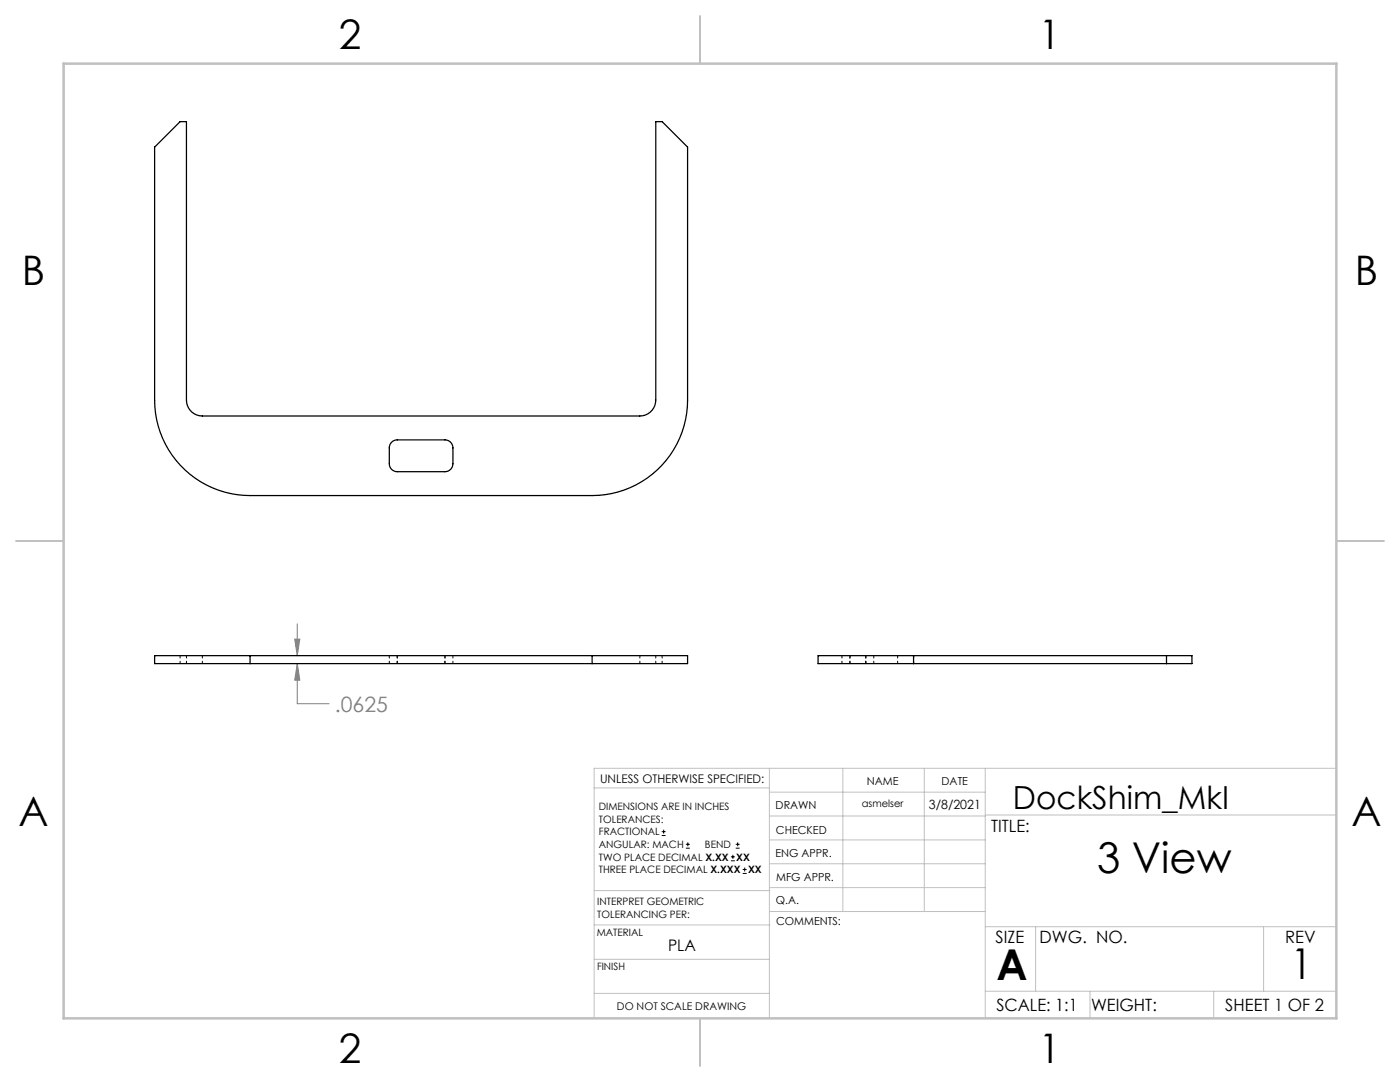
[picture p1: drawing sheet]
<svg xmlns="http://www.w3.org/2000/svg" width="279mm" height="216mm" viewBox="0 0 279 216" stroke-linecap="round" stroke-linejoin="round" font-family="sans-serif">
<g fill="none" stroke="#000" stroke-width=".2">
<path d="M132.1 166.7h.7M132.1 165.9h.7M132.4 165.6v.7M136.9 169.2h.8M136.9 168.5h.8M137.3 168.1v.8M145.9 171.8h.8M145.9 171h.8M146.3 170.6v.8M146.8 169.2h.8M146.8 168.5h.8M147.2 168.1v.8"/>
<path d="M148.2 174.3h.8M148.2 173.5h.8M148.6 173.1v.8"/>
</g>
<path d="M58.8 127.5h1l-.5 3.3zM59.3 132.4v8h6.4M59.3 124.5v6.3M59.3 132.4l.5 3.3h-1z" fill="none" stroke="#808080" stroke-width=".2"/>
<g fill="none" stroke="#c0c0c0" stroke-width=".2">
<path d="M118.6 157.2h34.9M153.5 153.3v49.9M153.5 158.1h43.1M168.2 153.3v28.6M184.5 153.3v28.6M196.6 153.3v49.9M266.7 153.3h-148.1v49.9M118.6 177.7h35.1M153.5 167.6h43.1M153.5 162.8h43.1M153.5 172.4h43.1M153.5 177.1h43.1"/>
<path d="M196.6 162.6h70.1M118.6 198.2h34.9M118.6 191.4h34.9M118.6 184.6h35.1M153.7 181.9h42.9M196.6 197.8h70.1M196.6 184.9h70.1M206.7 184.9v12.9M217.5 197.8v5.4M242.2 197.8v5.4M252.2 184.9v12.9"/>
</g>
<path d="M139.7 3.2v9.5M3.2 107.9h9.5M266.7 107.9h9.5M139.7 203.2v9.5" fill="none" stroke="#c0c0c0" stroke-width=".25"/>
<path d="M12.7 12.7h254v190.5h-254z" fill="none" stroke="#c0c0c0" stroke-width=".5"/>
<path d="M58.8 127.5h1l-.5 3.3zM59.3 132.4l.5 3.3h-1z" fill="#808080"/>
<path d="M35.9 24.3h1.3v55.5a3.2 3.2 0 0 0 3.2 3.2h87.3a3.2 3.2 0 0 0 3.2-3.2v-55.5h1.2l5.1 5.1v50.4a19.1 19.1 0 0 1-19 19.1h-68.3a19.1 19.1 0 0 1-19-19.1v-50.4zM78.2 88.2l.5-.3 .6-.1h9.5a1.59 1.59 0 0 1 1.6 1.6v3.1a1.59 1.59 0 0 1-1.6 1.6h-9.5a1.59 1.59 0 0 1-1.6-1.6v-3.5zM49.9 130.8h-19v1.6h19M49.9 130.8v1.6M49.9 130.8h68.3M49.9 132.4h68.3M118.2 130.8h19v1.6h-19M118.2 130.8v1.6M182.3 130.8h-19v1.6h19M182.3 130.8h55.6v1.6h-55.6M182.3 130.8v1.6M232.8 130.8v1.6" fill="none" stroke="#000" stroke-width=".25"/>
<g fill="none" stroke="#000" stroke-width=".2" stroke-dasharray="1.3 .6" stroke-dashoffset=".8">
<path d="M35.9 132.4v-1.6M37.2 130.8v1.6M40.4 132.4v-1.6M77.7 130.8v1.6M79.3 132.4v-1.6M79.3 130.8v1.6M88.8 130.8v1.6M88.8 132.4v-1.6M90.4 132.4v-1.6M127.7 130.8v1.6M130.9 132.4v-1.6M132.1 130.8v1.6"/>
<path d="M168 130.8v1.6M169.6 132.4v-1.6M169.6 130.8v1.6M172.8 130.8v1.6M172.8 132.4v-1.6M174.4 132.4v-1.6M179.1 130.8v1.6M182.3 132.4v-1.6M182.3 130.8v1.6"/>
</g>
<g font-size="8.5">
<text x="218.9" y="174.2">3 View</text>
<text x="198.9" y="195.5">A</text>
<text x="257.6" y="195.4">1</text>
</g>
<g font-size="8.1">
<text x="67.6" y="9.7">2</text>
<text x="207.3" y="9.7">1</text>
<text x="4.4" y="57">B</text>
<text x="270.4" y="57">B</text>
<text x="3.7" y="164.9">A</text>
<text x="269.7" y="164.9">A</text>
<text x="67.6" y="212.2">2</text>
<text x="207.3" y="212.2">1</text>
</g>
<text font-size="6.3" x="202.2" y="161.5">DockShim_MkI</text>
<text font-size="4.2" fill="#808080" x="66.8" y="142">.0625</text>
<g font-size="3.4">
<text x="197.8" y="166">TITLE:</text>
<text x="198.7" y="188.1">SIZE</text>
<text x="207.5" y="188.1">DWG. NO.</text>
<text x="256.5" y="188.2">REV</text>
<text x="198.8" y="201.7">SCALE: 1:1</text>
<text x="217.7" y="201.8">WEIGHT:</text>
<text x="244.5" y="201.7">SHEET 1 OF 2</text>
</g>
<text font-size="3.2" x="133.3" y="189.8">PLA</text>
<text font-size="2.5" x="185.4" y="161.4">3/8/2021</text>
<text font-size="2.4" x="119.8" y="156.2">UNLESS OTHERWISE SPECIFIED:</text>
<g font-size="2.2">
<text x="154.8" y="161.4">DRAWN</text>
<text x="173" y="156.7">NAME</text>
<text x="187.9" y="156.7">DATE</text>
<text x="154.9" y="166.3">CHECKED</text>
<text x="154.8" y="171">ENG APPR.</text>
<text x="154.9" y="175.7">MFG APPR.</text>
<text x="154.9" y="180.4">Q.A.</text>
<text x="154.9" y="184.6">COMMENTS:</text>
</g>
<text font-size="2.1" x="123.1" y="201.6">DO NOT SCALE DRAWING</text>
<g font-size="2">
<text x="119.5" y="161.7">DIMENSIONS ARE IN INCHES</text>
<text x="172" y="161">asmelser</text>
<text x="119.5" y="164.2">TOLERANCES:</text>
<text x="119.5" y="166.7">FRACTIONAL</text>
<text x="119.5" y="169.2">ANGULAR: MACH</text>
<text x="119.5" y="171.8">TWO PLACE DECIMAL X.XX</text>
<text x="140.7" y="169.2">BEND</text>
<text x="146.9" y="171.8">XX</text>
<text x="119.5" y="174.3">THREE PLACE DECIMAL X.XXX</text>
<text x="149.3" y="174.3">XX</text>
<text x="119.2" y="180.6">INTERPRET GEOMETRIC</text>
<text x="119.2" y="183.1">TOLERANCING PER:</text>
<text x="119.1" y="186.7">MATERIAL</text>
<text x="119.1" y="193.5">FINISH</text>
</g>
</svg>
